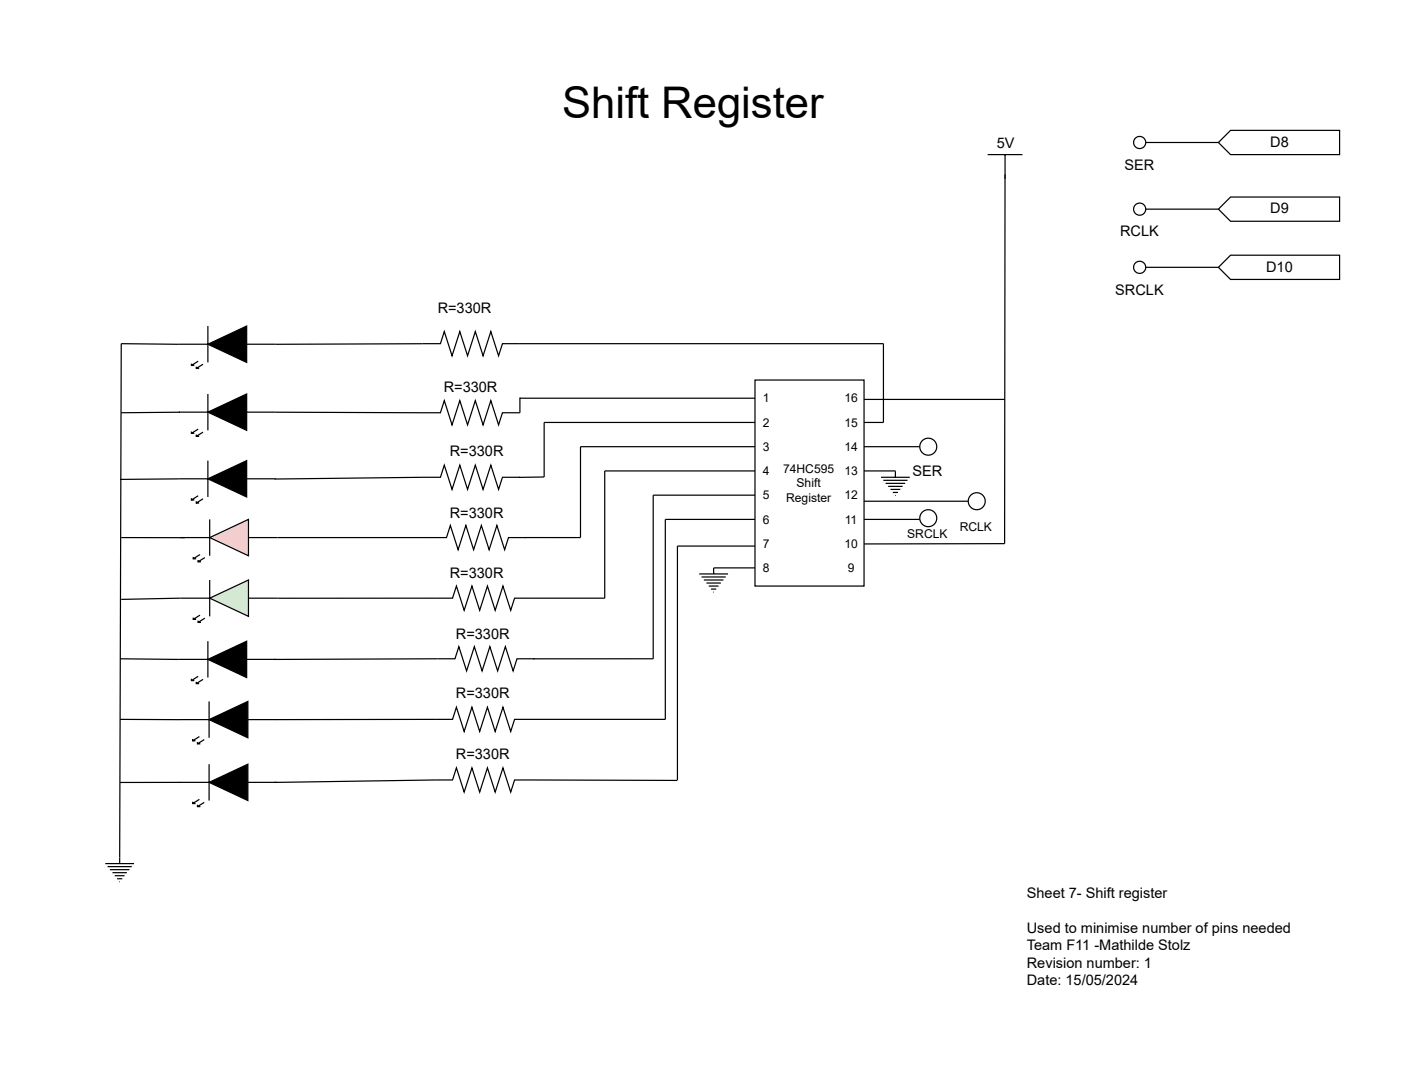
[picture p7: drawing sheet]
<svg xmlns="http://www.w3.org/2000/svg" width="291mm" height="225mm" viewBox="0 0 291 225" stroke-linecap="round" stroke-linejoin="round" font-family="sans-serif">
<path d="M108 71.4h75.5v16.3h-4M156.8 78.9h22.7v42.8h-22.7zM179.5 83h29.2M179.5 92.8h11.5" fill="none" stroke="#000" stroke-width=".25"/>
<circle cx="192.8" cy="92.8" r="1.76" fill="#fff"/>
<g fill="none" stroke="#000" stroke-width=".25">
<path d="M179.5 97.8h6.5M183 99.1h6M183.5 99.8h5M186 97.9v1.2M179.5 104.1h21.6M183.9 100.4h4.1M184.5 101h3M185 101.6h2M185.4 102.3h1.1M185.9 102.9h.1"/>
<circle cx="192.8" cy="92.8" r="1.76"/>
</g>
<circle cx="202.9" cy="104.1" r="1.76" fill="#fff"/>
<g fill="none" stroke="#000" stroke-width=".25">
<path d="M179.5 107.9h11.5"/>
<circle cx="202.9" cy="104.1" r="1.76"/>
</g>
<circle cx="192.8" cy="107.6" r="1.76" fill="#fff"/>
<g fill="none" stroke="#000" stroke-width=".25">
<path d="M205.1 32.1h7.3M208.8 36.2l-.1 76.7-29.2 .1M208.8 32.1v5M39.8 75.5v.4h.6M40.8 76.1v.4h.6M41.2 75l-1.4 .9M42.2 75.6l-1.4 .9M43.2 71.5l8-3.8v7.6zM43.2 71.5l-18-.1-.3 106.7M43.2 67.7v7.6M87.8 71.4l-36.6 .1M87.9 71.4h3.6l.8-2.5 1.6 5 1.6-5 1.6 5 1.6-5 1.6 5 1.6-5 1.7 5 .8-2.5h3.6"/>
<path d="M37.1 85.6h6.1M37.4 85.6l-12.2 .1M39.8 89.6v.4h.6M40.8 90.2v.4h.6M41.2 89.1l-1.4 .9M42.2 89.7l-1.4 .9M43.2 85.6l8-3.8v7.6zM43.2 99.4l8-3.7v7.5zM43.2 81.8v7.6M43.2 95.7v7.5M43.2 99.4l-18.3 .2M51.2 85.6h6.1"/>
<path d="M51.2 99.4h6.1M108 82.6v3.1h-3.6l-.8 2.5-1.7-5-1.6 5-1.6-5-1.6 5-1.6-5-1.6 5-1.6-5-.8 2.5-34.2-.1M108 99.1h-3.6l-.8 2.5-1.7-5-1.6 5-1.6-5-1.6 5-1.6-5-1.6 5-1.6-5-.8 2.5-34.5 .4M108 82.7h48.8M156.8 87.7h-43.8v11.4h-5.2M156.8 92.8h-36.2v18.8h-11.5M39.8 103.5v.3h.6M40.8 104.1v.4h.6M41.2 103l-1.4 .8M42.2 103.6l-1.4 .9M57.7 111.6h35l.8-2.5 1.7 5.1 1.6-5.1 1.6 5.1 1.6-5.1 1.6 5.1 1.6-5.1 1.6 5.1 .8-2.6h3.6"/>
<circle cx="192.8" cy="107.6" r="1.76"/>
</g>
<path d="M43.2 71.5l8-3.8v7.6zM43.2 85.6l8-3.8v7.6zM43.2 99.4l8-3.7v7.5z" fill="#000"/>
<path d="M43.6 111.6l8-3.7v7.5z" fill="#f8cecc"/>
<path d="M40.1 115.7v.3h.6M41.1 116.3v.4h.6M41.5 115.2l-1.4 .8M42.6 115.8l-1.5 .9M43.6 111.6l8-3.7v7.5zM43.6 111.6h-18.4M43.6 107.9v7.5M51.6 111.6h6.1" fill="none" stroke="#000" stroke-width=".25"/>
<path d="M43.6 124.2l8-3.7v7.5z" fill="#d5e8d4"/>
<g fill="none" stroke="#000" stroke-width=".25">
<path d="M156.8 97.8h-31.2v26.4h-18.7l-.8 2.5-1.6-5-1.6 5-1.7-5-1.6 5-1.6-5-1.6 5-1.6-5-.8 2.5h-42.4M40.1 128.3v.3h.6M41.1 128.9v.4h.6M41.5 127.8l-1.4 .8M42.6 128.4l-1.5 .9M43.6 124.2l8-3.7v7.5zM43.6 124.2l-18.4 .3M43.6 120.5v7.5M21.9 179.3h5.9M22.3 180h5.1M24.9 178.1v1.2M22.8 180.6h4.1"/>
<path d="M23.4 181.2h3M23.8 181.9h2.1M24.3 182.5h1.1M24.8 183.1h.1"/>
</g>
<path d="M253.1 43.4l2.5-2.5h22.6v5.1h-22.6z" fill="#fff"/>
<path d="M253.1 43.4l2.5-2.5h22.6v5.1h-22.6z" fill="none" stroke="#000" stroke-width=".25"/>
<path d="M255.6 27.1h22.6v5h-22.6l-2.5-2.5z" fill="#fff"/>
<path d="M255.6 27.1h22.6v5h-22.6l-2.5-2.5z" fill="none" stroke="#000" stroke-width=".25"/>
<path d="M253.1 55.5l2.5-2.5h22.6v5h-22.6z" fill="#fff"/>
<path d="M238 29.6h15.1M238 43.4h15.1M238 55.5h15.1M253.1 55.5l2.5-2.5h22.6v5h-22.6z" fill="none" stroke="#000" stroke-width=".25"/>
<circle cx="236.7" cy="29.6" r="1.26" fill="#fff"/>
<circle cx="236.7" cy="29.6" r="1.26" fill="none" stroke="#000" stroke-width=".25"/>
<circle cx="236.7" cy="43.4" r="1.26" fill="#fff"/>
<circle cx="236.7" cy="43.4" r="1.26" fill="none" stroke="#000" stroke-width=".25"/>
<circle cx="236.7" cy="55.5" r="1.26" fill="#fff"/>
<g fill="none" stroke="#000" stroke-width=".25">
<path d="M145.2 119.2h6M145.7 119.8h5M156.8 107.9h-18.6v41.5h-31.3l-.8 2.5-1.6-5-1.6 5-1.7-5-1.6 5-1.6-5-1.6 5-1.6-5-.8 2.5h-42.5M156.8 117.9h-8.5l-.1 1.3M156.8 102.8h-21.1v34h-25M156.8 113.4h-16.1v48.6M24.9 136.8l18.3 .1M43.2 136.9l8-3.7v7.5zM43.2 133.2v7.5M51.2 136.9h6.1M111 136.8h-3.6l-.8 2.5-1.6-5-1.6 5-1.7-5-1.6 5-1.6-5-1.6 5-1.6-5-.8 2.5-37.5 .2M146.2 120.5h4.1"/>
<path d="M146.7 121.1h3M147.2 121.7h2M147.7 122.3h1.1M148.2 123h.1M24.9 149.4h18.5M39.8 141v.3h.6M40 153.5v.3h.6M40.8 141.6v.4h.6M41 154.1v.4h.6M41.2 140.5l-1.4 .8M41.4 153l-1.4 .8M42.2 141.1l-1.4 .9"/>
<path d="M42.4 153.6l-1.4 .9M43.4 149.4l8.1-3.7v7.5zM43.4 145.7v7.5M43.4 158.7v7.6M40 166.5v.4h.6M41 167.1v.4h.6M41.4 166l-1.4 .9M42.4 166.6l-1.4 .9M43.4 162.5l8.1-3.8v7.6zM43.4 162.5h-18.5M51.5 162.5h6M140.7 162.1l-33.8-.1-.8 2.5-1.6-5-1.6 5-1.7-5-1.6 5-1.6-5-1.6 5-1.6-5-.8 2.5-37.1 .5"/>
<circle cx="236.7" cy="55.5" r="1.26"/>
</g>
<path d="M43.2 136.9l8-3.7v7.5zM43.4 149.4l8.1-3.7v7.5zM43.4 162.5l8.1-3.8v7.6z" fill="#000"/>
<text font-size="9.1" x="116.7" y="24.4">Shift Register</text>
<g font-size="3">
<text x="207" y="30.7">5V</text>
<text x="233.6" y="35.3">SER</text>
<text x="263.8" y="30.5">D8</text>
<text x="263.8" y="44.3">D9</text>
<text x="232.7" y="49.1">RCLK</text>
<text x="263" y="56.4">D10</text>
<text x="90.9" y="65">R=330R</text>
<text x="231.7" y="61.2">SRCLK</text>
<text x="92.2" y="81.3">R=330R</text>
<text x="93.4" y="94.7">R=330R</text>
<text x="189.5" y="98.9">SER</text>
<text x="93.4" y="107.5">R=330R</text>
<text x="93.4" y="120.1">R=330R</text>
<text x="94.7" y="132.7">R=330R</text>
<text x="94.7" y="145">R=330R</text>
<text x="94.7" y="157.6">R=330R</text>
<text x="213.3" y="186.5">Sheet 7- Shift register</text>
<text x="213.3" y="193.8">Used to minimise number of pins needed</text>
<text x="213.3" y="197.3">Team F11 -Mathilde Stolz</text>
<text x="213.3" y="201.1">Revision number: 1</text>
<text x="213.3" y="204.6">Date: 15/05/2024</text>
</g>
<g font-size="2.5">
<text x="158.5" y="83.6">1</text>
<text x="175.4" y="83.6">16</text>
<text x="158.5" y="88.6">2</text>
<text x="175.4" y="88.6">15</text>
<text x="158.5" y="93.6">3</text>
<text x="175.4" y="93.6">14</text>
<text x="158.5" y="98.7">4</text>
<text x="162.7" y="98.2">74HC595</text>
<text x="165.5" y="101.2">Shift</text>
<text x="175.4" y="98.7">13</text>
<text x="158.5" y="103.7">5</text>
<text x="163.3" y="104.2">Register</text>
<text x="175.4" y="103.7">12</text>
<text x="158.5" y="108.7">6</text>
<text x="158.5" y="113.8">7</text>
<text x="175.4" y="113.8">10</text>
<text x="175.5" y="108.7">11</text>
<text x="188.4" y="111.8">SRCLK</text>
<text x="199.3" y="110.3">RCLK</text>
<text x="158.5" y="118.8">8</text>
<text x="176.1" y="118.8">9</text>
</g>
</svg>
